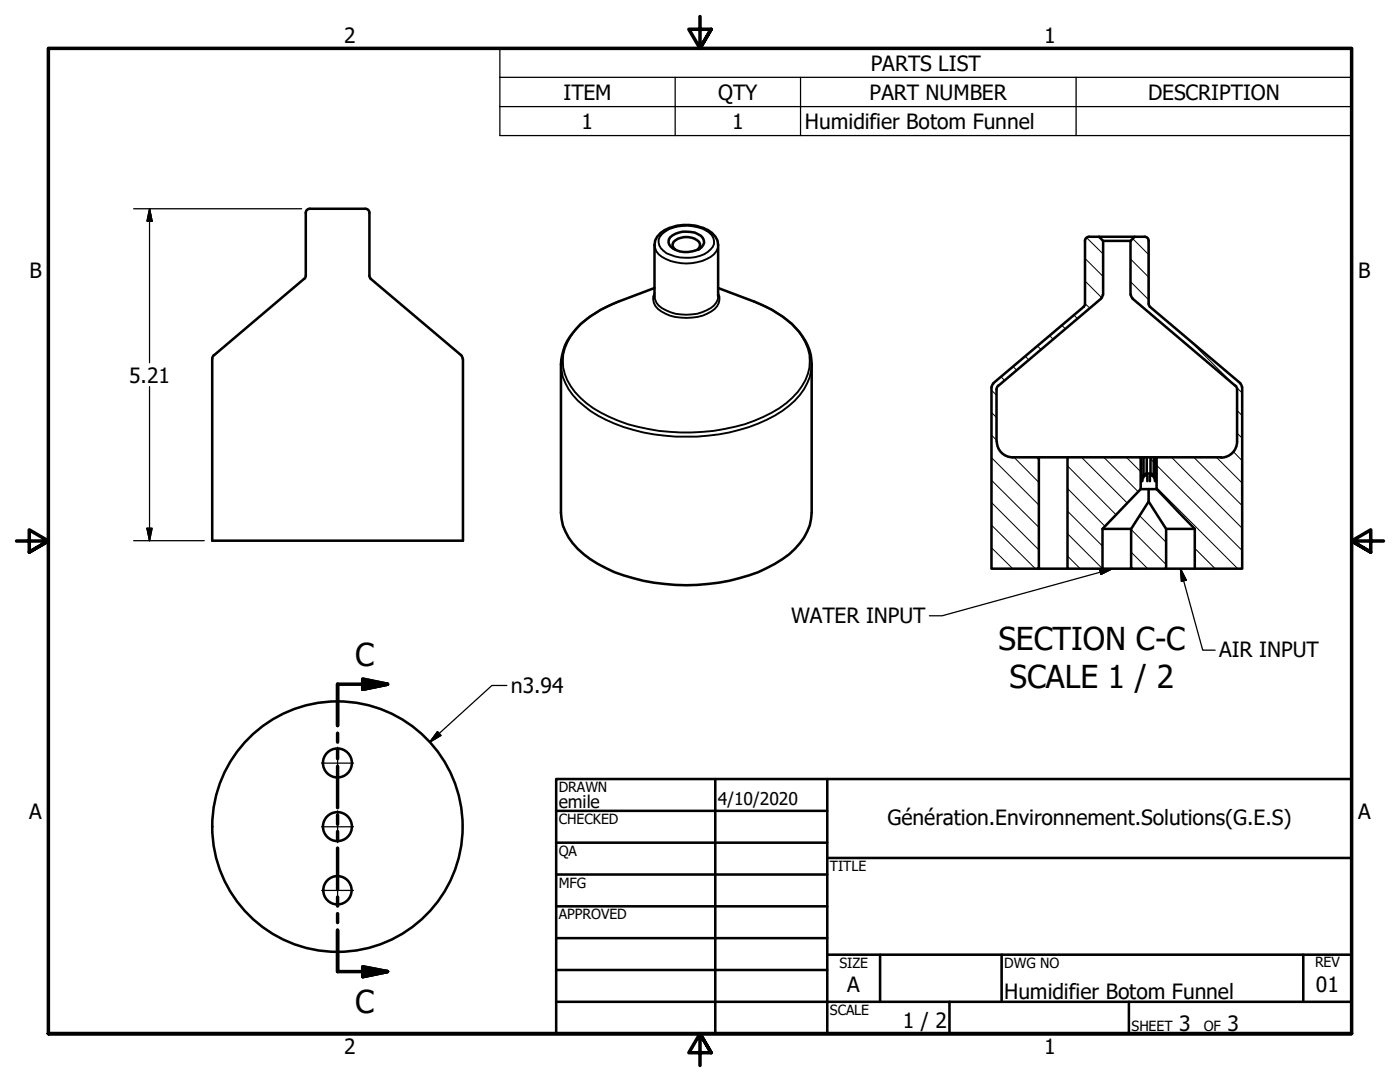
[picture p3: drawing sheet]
<svg xmlns="http://www.w3.org/2000/svg" width="279mm" height="216mm" viewBox="0 0 279 216" stroke-linecap="round" stroke-linejoin="round" font-family="sans-serif">
<!-- layer: Hatch (ANSI) -->
<g fill="none" stroke="#000" stroke-width=".2">
<path d="M216.5 56.1l3.4 3.3M216.5 51.6l3.7 3.6M216.9 47.4l3.3 3.3M225.6 56.2l3.6 3.6M225.6 51.7l3.6 3.6M226.1 47.6l3.1 3.2M197.9 77.9l1 1M199.8 75.2l.7 .7M202.2 73.2l.7 .7M204.6 71.1l.7 .7M207 69l.8 .7M209.5 67l.7 .7"/>
<path d="M211.9 64.9l.7 .7M214.3 62.9l.7 .7M216.5 60.6l1 .9M237 67.5l8.6 8.6M246.8 77.3l1.1 1.1M197.9 95.8l9.4 9.4M197.9 91.3l9.4 9.5M197.9 86.8l1 1M197.9 82.3l1 1M202.4 91.2l4.9 5.1M206.8 91.2l.5 .6M213 97.5l7.5 7.5"/>
<path d="M213 93l9.8 9.7M215.8 91.2l9.2 9.2M220.3 91.2l6.8 6.9M224.8 91.2l2.8 2.9M228.2 94.7l.1 .1M229.6 91.6l.7 .6M230.8 97.3l16.2 16.2M230.8 92.8l17.1 17.1M233.8 91.2l14.1 14.2M238.3 91.2l9.6 9.7M242.8 91.2l5.1 5.2M246.1 90.1l1.8 1.8"/>
<path d="M246.9 86.4l1 1M246.9 81.9l1 1M197.9 109.3l4.2 4.2M197.9 104.8l8.7 8.7M197.9 100.3l9.4 9.4M213 110.9l2.6 2.6M213 106.5l7 7M213 102l7 7M225.7 110.2l3.3 3.3M225.7 105.7l7 6.9M227.5 102.9l5.2 5.3M229.2 100.1l.2 .3"/>
<path d="M238.4 109.4l4.1 4.1"/>
</g>
<!-- layer: Visible (ANSI) -->
<g fill="none" stroke="#000" stroke-width=".51">
<path d="M61 55l-.3 .6-18 15.3M61.8 41.7h11.1M61.8 41.7a.79 .79 0 0 0-.8 .7v12.6M72.9 41.7a.79 .79 0 0 1 .8 .7v12.6M73.7 55l.3 .6 18 15.3 .3 .7M130.6 59.1v-10.2a4.2 4.2 0 0 1 3.5-3.6 9.1 9.1 0 0 1 8 1.2l.3 .4a2.86 2.86 0 0 1 .9 2v10.2M130.6 57.5l-7.2 2.7a19.6 19.6 0 0 0-10.2 7.8 11.3 11.3 0 0 0-1.2 4.7v29.6a11.7 11.7 0 0 0 5.8 9.3 33.3 33.3 0 0 0 17 5.1 38.3 38.3 0 0 0 18.2-3.4 15.3 15.3 0 0 0 8.6-8.5l.4-2.5v-29.6a11.4 11.4 0 0 0-4.8-8.8l-3.1-2.1-2.3-1.1-8.5-3.2M133.7 47.4a5.1 5.1 0 0 1 6.2-.3 1.51 1.51 0 0 1 .6 1.4 1.51 1.51 0 0 1-1 1.2 5.2 5.2 0 0 1-5.6-.5 1.31 1.31 0 0 1-.2-1.8zM134.8 49.8a1.06 1.06 0 0 1-.6-.9 1.06 1.06 0 0 1 .6-1 3.8 3.8 0 0 1 4.7 .4 1.11 1.11 0 0 1-.3 1.5M217.3 47.2a.79 .79 0 0 0-.8 .8v12.6M217.4 47.2h1.9l.9 .9v10.7M219.3 47.2h7.1"/>
<path d="M219.8 59.6l-20.5 17.4M220.1 58.8l-.4 .7M220.2 48.1h5.4M225.6 58.8v-10.7l.8-.9h2a.79 .79 0 0 1 .8 .8v12.6M225.7 58.8l.3 .7M226 59.6l20.5 17.4M42.4 71.6v36.3h50v-36.3M42.7 70.8l-.3 .8M197.9 77.2v36.3h9.4v-22.3h-5.2a3.1 3.1 0 0 1-3.2-3.1M198.3 76.5l-.4 .7M198.9 77.7v10.4M199.2 76.9l-.3 .8"/>
<path d="M216.3 61.2l-18.1 15.3M216.5 60.6l-.2 .6M229.2 60.6l.3 .6 18 15.3M246.5 76.9l.4 .8M246.9 77.7v10.4M247.5 76.5l.3 .7M247.9 77.2v36.3h-9.5v-8M207.3 91.2h5.7M213 91.2h14.6v6.4l-7.6 7.9v8h-7zM227.6 91.2h.2M227.6 97.6h3.2M228 96a1.21 1.21 0 0 1 .7-1.2h.3v1.2"/>
<path d="M228.2 91.2h-.4v4.8l.2-.8 .2-.4v-3.6h.7M228.9 91.2v3.3h.7v-3.3h.7M228.9 91.2h.7M228.9 94.5l-.7 .3M229.2 97.6v2.5M229.5 96l.1-1.2h.1a1.21 1.21 0 0 1 .8 1.2M229.6 94.5l.7 .3M230.3 91.2h.4v4.8l-.2-.8-.2-.4zM230.7 91.2h.1M230.8 97.6l7.6 7.9M243.7 91.2h-12.9v6.4M246.9 88.1a3.2 3.2 0 0 1-3.2 3.2"/>
<path d="M207.3 113.5h5.7M220 105.5h5.7M220 113.5h5.7M229.2 100.1l3.5 5.4M229.2 100.1l-3.5 5.4v8h7v-8M232.7 105.5h5.7M232.7 113.5h5.7"/>
<circle cx="67.3" cy="152.2" r="2.89"/>
<circle cx="67.3" cy="177.6" r="2.83"/>
<circle cx="67.3" cy="164.9" r="2.89"/>
<circle cx="67.3" cy="164.9" r="25"/>
</g>
<!-- layer: Visible Narrow (ANSI) -->
<path d="M130.6 48.9a3.2 3.2 0 0 0 2.3 2.8 9.4 9.4 0 0 0 9.6-1l.8-1.2v-.6M130.6 59.1a3.2 3.2 0 0 0 2.3 2.8 9.4 9.4 0 0 0 9.6-.9l.8-1.2v-.7M130.6 58.5a2.72 2.72 0 0 0 1.4 3.7 10.3 10.3 0 0 0 9.9 0 2.72 2.72 0 0 0 1.4-3.7M132.1 46.7a8 8 0 0 1 8-1.1 2.95 2.95 0 0 1 2.4 3.1 5 5 0 0 1-4.8 2.7 7.7 7.7 0 0 1-5.3-1.4 2.14 2.14 0 0 1-.3-3.3zM112 72.7a10.8 10.8 0 0 0 4.5 8.3 29.9 29.9 0 0 0 16.2 5.9 37.8 37.8 0 0 0 21.9-4 14.6 14.6 0 0 0 7-7.7l.4-2.5M123.4 60.2a20.4 20.4 0 0 0-9.5 6.9 8.9 8.9 0 0 0 .8 11.1 24.6 24.6 0 0 0 14.6 7.4 40.6 40.6 0 0 0 21.3-1.7 19.3 19.3 0 0 0 9.4-6.8 8.9 8.9 0 0 0-.8-11.2 22 22 0 0 0-8.6-5.7" fill="none" stroke="#000" stroke-width=".38"/>
<!-- layer: Visible (ANSI) -->
<g fill="#000">
<circle cx="228.2" cy="94.8" r=".25"/>
<circle cx="230.3" cy="94.8" r=".25"/>
</g>
<!-- layer: Symbol (ANSI) -->
<path d="M99.8 15.4v-5.7h169.9v5.7M99.8 15.4h169.9v5.9M99.8 15.4v11.7h169.9v-5.8M134.7 15.4v11.7M159.8 15.4v11.7M214.8 15.4v11.7M99.8 21.3h169.9M219.5 113.7l2.5-.2-2.3 1.1zM222 113.5l-34 9.4h-2.5M235.6 113.5l1.1 2.3-.9 .2zM235.6 113.5l4.4 16.2h2.5" fill="none" stroke="#000" stroke-width=".25"/>
<!-- layer: Section Line (ANSI) -->
<path d="M72.4 135.5l4.9 1-4.9 1zM77.3 136.5h-9.9v8.3M67.4 146.3v1.8M67.4 149.6v1.8M67.4 152.9v8.3M67.4 162.6v1.9M67.4 165.9v1.9M67.4 169.2v8.3M67.4 179v1.8M67.4 182.3v1.8M67.4 185.6v8.3h9.9M72.4 192.9l4.9 1-4.9 1z" fill="none" stroke="#000" stroke-width=".7"/>
<path d="M72.4 137.5l4.9-1zM72.4 135.5l4.9 1-4.9 1zM72.4 194.9l4.9-1zM72.4 192.9l4.9 1-4.9 1z" fill="#000" stroke="#000" stroke-width=".7"/>
<!-- layer: Border (ANSI) -->
<path d="M139.7 3.3v6.4l-2.2-3.9h4.4l-2.2 3.9 2.2-3.9M3.3 107.9h6.4l-3.9-2.2v4.5l3.9-2.3-3.9 2.3M276.1 107.9h-6.4l3.9-2.2v4.5l-3.9-2.3 3.9 2.3M9.7 206.2v-196.5h260v196.5h-260h260M141.9 210.1l-2.2-3.9 2.2 3.9h-4.4l2.2-3.9v6.4" fill="none" stroke="#000" stroke-width=".7"/>
<!-- layer: Title (ANSI) -->
<g fill="none" stroke="#000" stroke-width=".51">
<path d="M111 155.4h158.7v50.8h-158.7zM142.7 155.4v50.8M165.1 155.4v50.8M111 161.8h54.1M111 168.1h54.1M111 174.5h54.1M165.1 171.2h104.6M111 180.8h54.1M111 187.2h54.1M111 193.5h54.1M111 199.9h158.7M165.1 190.5h104.6"/>
<path d="M175.6 190.5v9.4M189.5 199.9v6.3M199.9 190.5v9.4M225.3 199.9v6.3M260.1 190.5v9.4"/>
</g>
<!-- layer: Center Mark (ANSI) -->
<path d="M64.2 152.3h6.3M67.4 149.1v6.3M64.2 165h6.3M64.2 177.7h6.3M67.4 161.8v6.3M67.4 174.5v6.3" fill="none" stroke="#000" stroke-width=".25"/>
<!-- layer: Dimension (ANSI) -->
<path d="M26.7 41.7h33.5M29.8 41.7l.6 2.4h-1.1zM29.8 41.7v30.7M29.8 77.2v30.7M26.7 107.9h14.1M29.3 105.4h1.1l-.6 2.5zM101.2 136.8h-3l-12.4 11.3M87.3 146l.7 .7-2.2 1.4z" fill="none" stroke="#000" stroke-width=".25"/>
<path d="M29.8 41.7l.6 2.4zM29.8 41.7l.6 2.4h-1.1zM29.3 105.4l.5 2.5zM29.3 105.4h1.1l-.6 2.5zM87.3 146l-1.5 2.1zM87.3 146l.7 .7-2.2 1.4z" fill="#000" stroke="#000" stroke-width=".25"/>
<!-- layer: Symbol (ANSI) -->
<path d="M219.7 114.6l2.3-1.1zM219.5 113.7l2.5-.2-2.3 1.1zM235.6 113.5l1.1 2.3zM235.6 113.5l1.1 2.3-.9 .2z" fill="#000" stroke="#000" stroke-width=".25"/>
<g font-size="6.3">
<text x="199.3" y="129.8">SECTION C-C</text>
<text x="70.9" y="132.9">C</text>
<text x="201.5" y="137.3">SCALE 1 / 2</text>
<text x="70.9" y="202.1">C</text>
</g>
<text font-size="4.3" x="102" y="138.3">n3.94</text>
<g font-size="4.2">
<text x="68.7" y="8.6">2</text>
<text x="208.4" y="8.6">1</text>
<text x="173.8" y="14.1">PARTS LIST</text>
<text x="112.5" y="19.9">ITEM</text>
<text x="143.3" y="19.9">QTY</text>
<text x="173.5" y="19.9">PART NUMBER</text>
<text x="229.1" y="19.9">DESCRIPTION</text>
<text x="116.1" y="25.7">1</text>
<text x="146.1" y="25.7">1</text>
<text x="160.7" y="25.8">Humidifier Botom Funnel</text>
<text x="5.9" y="55.5">B</text>
<text x="271.1" y="55.5">B</text>
<text x="25.8" y="76.3">5.21</text>
<text x="157.9" y="124.3">WATER INPUT</text>
<text x="243.3" y="131.2">AIR INPUT</text>
<text x="5.8" y="163.4">A</text>
<text x="177.1" y="164.6">Génération.Environnement.Solutions(G.E.S)</text>
<text x="271" y="163.4">A</text>
<text x="169.1" y="198">A</text>
<text x="262.6" y="198">01</text>
<text x="200.4" y="199.3">Humidifier Botom Funnel</text>
<text x="180.1" y="205.1">1 / 2</text>
<text x="235.3" y="205.7">3</text>
<text x="245" y="205.7">3</text>
<text x="68.7" y="210.3">2</text>
<text x="208.4" y="210.3">1</text>
</g>
<g font-size="3.5">
<text x="111.5" y="161.2">emile</text>
<text x="143.3" y="160.7">4/10/2020</text>
</g>
<g font-size="2.8">
<text x="111.5" y="158">DRAWN</text>
<text x="111.5" y="164.4">CHECKED</text>
<text x="111.5" y="170.8">QA</text>
<text x="165.6" y="173.7">TITLE</text>
<text x="111.5" y="177.1">MFG</text>
<text x="111.5" y="183.5">APPROVED</text>
<text x="167.5" y="193.1">SIZE</text>
<text x="200.4" y="193.1">DWG NO</text>
<text x="262.4" y="193">REV</text>
<text x="165.6" y="202.5">SCALE</text>
<text x="225.8" y="205.7">SHEET</text>
<text x="240.2" y="205.7">OF</text>
</g>
</svg>
